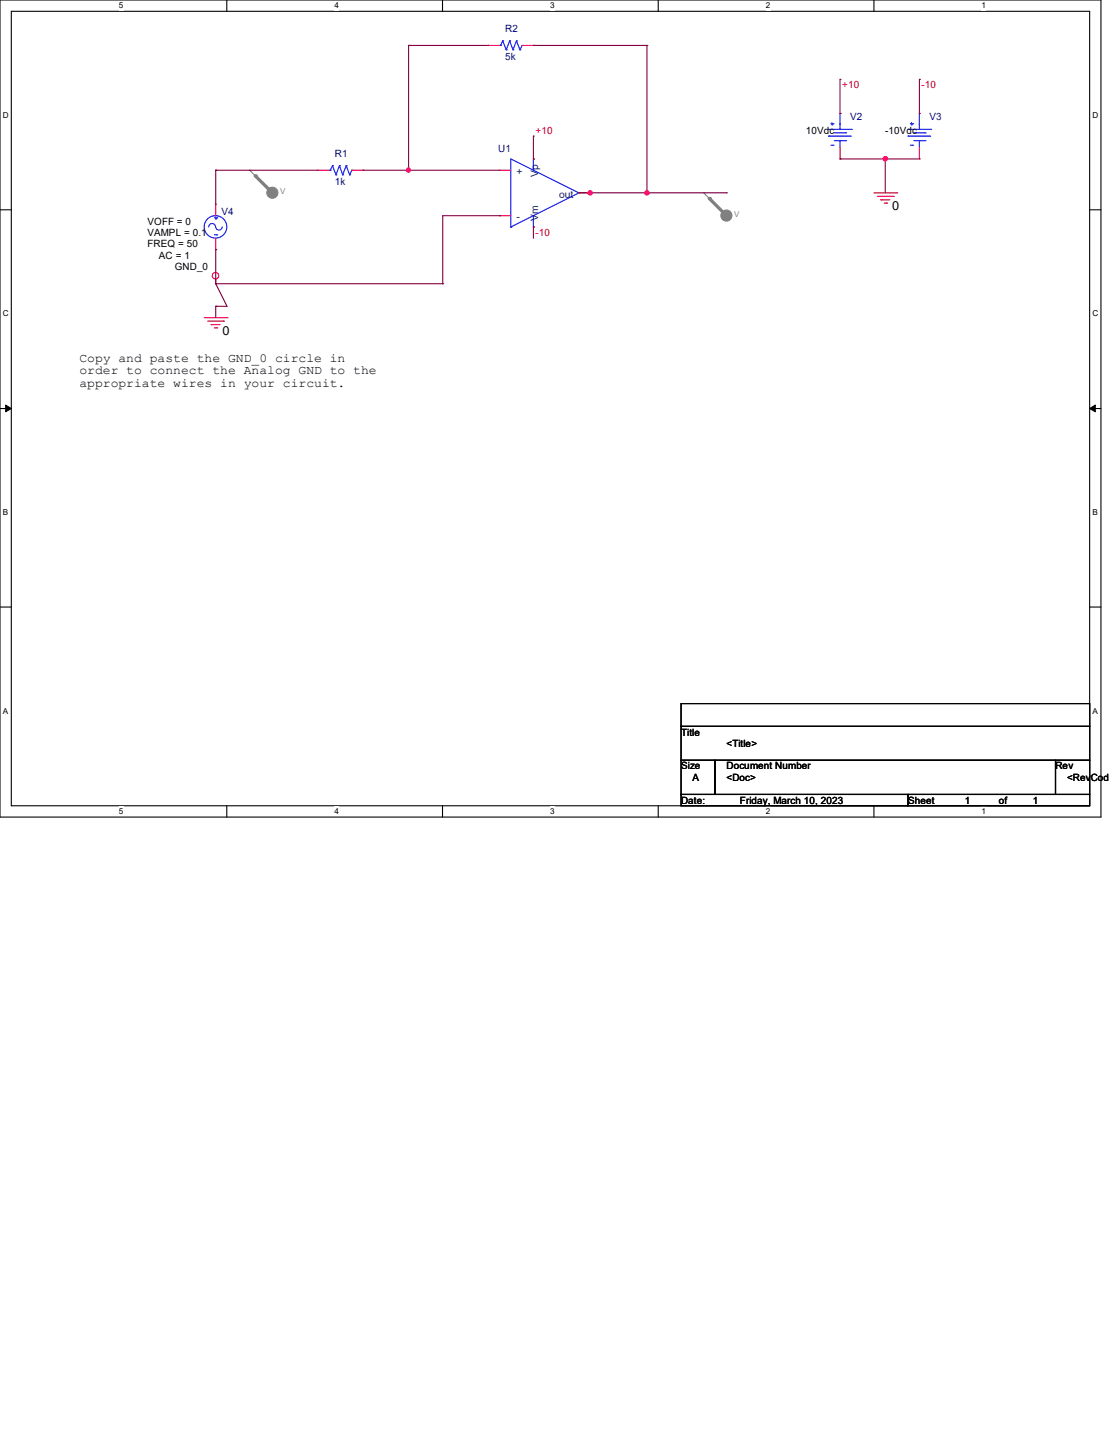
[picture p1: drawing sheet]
<svg xmlns="http://www.w3.org/2000/svg" width="216mm" height="279mm" viewBox="0 0 216 279" stroke-linecap="round" stroke-linejoin="round" font-family="sans-serif">
<path d="M0 0h214.3v159.1h-214.3zM2.2 2.2h209.9v154.7h-209.9z" fill="none" stroke="#000" stroke-width=".21"/>
<g fill="#fff">
<path d="M23.2 .2h.8v1.8h-.8z"/>
<path d="M23.2 157.1h.8v1.8h-.8z"/>
</g>
<path d="M44.2 0v2.2M44.2 156.9v2.2" fill="none" stroke="#000" stroke-width=".21"/>
<g fill="#fff">
<path d="M65.1 .2h.9v1.8h-.9z"/>
<path d="M65.1 157.1h.9v1.8h-.9z"/>
</g>
<path d="M86.1 0v2.2M86.1 156.9v2.2" fill="none" stroke="#000" stroke-width=".21"/>
<g fill="#fff">
<path d="M107.1 .2h.9v1.8h-.9z"/>
<path d="M107.1 157.1h.9v1.8h-.9z"/>
</g>
<path d="M128.1 0v2.2M128.1 156.9v2.2" fill="none" stroke="#000" stroke-width=".21"/>
<g fill="#fff">
<path d="M149.1 .2h.9v1.8h-.9z"/>
<path d="M149.1 157.1h.9v1.8h-.9z"/>
</g>
<path d="M170.1 0v2.2M170.1 156.9v2.2" fill="none" stroke="#000" stroke-width=".21"/>
<g fill="#fff">
<path d="M191.1 .2h.9v1.8h-.9z"/>
<path d="M191.1 157.1h.9v1.8h-.9z"/>
<path d="M.6 21.5h1.1v1.8h-1.1z"/>
<path d="M212.7 21.5h1.1v1.8h-1.1z"/>
<path d="M.6 60.2h1.1v1.7h-1.1z"/>
<path d="M212.7 60.2h1.1v1.7h-1.1z"/>
</g>
<path d="M0 40.9h2.2M212.1 40.9h2.2" fill="none" stroke="#000" stroke-width=".21"/>
<g fill="#fff">
<path d="M.6 98.8h1v1.8h-1z"/>
<path d="M212.7 98.8h1v1.8h-1z"/>
</g>
<path d="M0 79.5h2.2M212.1 79.5h2.2" fill="none" stroke="#000" stroke-width=".21"/>
<path d="M1.1 78.9l1.1 .6-1.1 .7zM212.1 79.5l1.1-.6v1.3z" fill="#000" stroke="#000" stroke-width=".19"/>
<g fill="#fff">
<path d="M.6 137.5h1v1.8h-1z"/>
<path d="M212.7 137.5h1v1.8h-1z"/>
</g>
<path d="M0 118.2h2.2M212.1 118.2h2.2M132.6 137h79.5v4.4h-79.5zM132.6 141.4h79.5v6.6h-79.5zM132.6 148h6.6v6.7h-6.6zM132.6 154.7h44.2v2.2h-44.2zM139.2 148h66.3v6.7h-66.3zM176.8 154.7h35.3v2.2h-35.3zM205.5 148h6.6v6.7h-6.6z" fill="none" stroke="#000" stroke-width=".21"/>
<g fill="none" stroke="#f00" stroke-width=".21">
<path d="M170.1 37.5h4.5M170.8 38.2h3.1M171.5 38.9h.1M171.5 38.9h1.7M172.1 39.5h.5M172.6 39.5h.1M173.9 38.2h.1M174.6 37.5h.1M42 55.2h.1M42 54.4v.8M39.8 61.8h4.4M40.4 62.5h3.1"/>
<path d="M41.1 63.2h.1M41.1 63.2h1.7M41.7 63.8h.5M42.2 63.8h.1M43.5 62.5h.1M44.2 61.8h.1"/>
<circle cx="42" cy="53.7" r=".64"/>
</g>
<circle cx="53" cy="37.5" r="1.08" fill="#808080" stroke="#808080" stroke-width=".21"/>
<path d="M48.6 33.1h.1M48.6 33.1l4.4 4.4" fill="none" stroke="#808080" stroke-width=".21"/>
<path d="M49.7 34.2l3.3 3.3" fill="none" stroke="#808080" stroke-width=".64"/>
<circle cx="49.7" cy="34.2" r=".32" fill="#808080"/>
<circle cx="141.4" cy="42" r="1.08" fill="#808080" stroke="#808080" stroke-width=".21"/>
<path d="M137 37.5h.1M137 37.5l4.4 4.5" fill="none" stroke="#808080" stroke-width=".21"/>
<path d="M138.1 38.7l3.3 3.3" fill="none" stroke="#808080" stroke-width=".64"/>
<circle cx="138.1" cy="38.7" r=".32" fill="#808080"/>
<g fill="none" stroke="#00f" stroke-width=".21">
<path d="M97.2 8.8h.3M97.5 8.8h.1M97.9 8h.1M97.9 8l-.4 .8M97.9 8l.7 1.7M98.6 9.7h.1M99.2 8h.1M99.2 8l-.6 1.7M99.2 8l.7 1.7M99.9 9.7h.1M100.5 8h.1M100.5 8l-.6 1.7"/>
<path d="M100.5 8l.7 1.7M101.2 9.7h.1M101.6 8.8h.1M101.6 8.8l-.4 .9M64.1 33.1h.2M64.3 33.1h.1M64.7 32.3h.1M64.7 32.3l-.4 .8M64.7 32.3l.7 1.7M65.4 34h.1M66.1 32.3h.1M66.1 32.3l-.7 1.7"/>
<path d="M66.1 32.3l.6 1.7M66.7 34h.1M67.4 32.3h.1M67.4 32.3l-.7 1.7M67.4 32.3l.7 1.7M68.1 34h.1M68.5 33.1h.1M68.5 33.1l-.4 .9M103.8 33.1h.1M103.8 30.9v2.2M112.7 37.5h.1M112.7 37.5l-13.3-6.6v13.3"/>
<path d="M112.7 37.5l-13.3 6.7M161.3 26.5h.1M161.3 26.5h4.4M161.3 25.2h4.4M161.8 24.1h.4M161.8 28.3h.4M162 24.3h.1M162 23.9v.4M162.2 24.1h.1M162.2 28.3h.1M162.4 25.9h2.2M162.4 27.4h2.2"/>
<path d="M163.5 25.2h.1M163.5 27.4h.1M163.5 22.1h.1M163.5 22.1v3.1M163.5 27.4v1.3M164.6 25.9h.1M164.6 27.4h.1M165.7 25.2h.1M176.8 26.5h.1M176.8 26.5h4.4M176.8 25.2h4.4M177.2 24.1h.5"/>
<path d="M177.2 28.3h.5M177.4 24.3h.1M177.4 23.9v.4M177.7 24.1h.1M177.7 28.3h.1M177.9 25.9h2.2M177.9 27.4h2.2M179 25.2h.1M179 27.4h.1M179 22.1h.1M179 22.1v3.1M179 27.4v1.3"/>
<path d="M180.1 25.9h.1M180.1 27.4h.1M181.2 25.2h.1M41.7 45.7h.5M41.7 42.4h.5M41.9 44.2a.65 .65 0 0 0-.6-.7 .65 .65 0 0 0-.7 .7M42 42.6h.1M42 42.2v.4M42.2 45.7h.1M42.2 42.4h.1M43.3 44.2a.63 .63 0 0 1-.7 .6 .63 .63 0 0 1-.6-.6M99.4 44.2h.1"/>
<path d="M103.8 42h.1M103.8 42v2.2"/>
<circle cx="42" cy="44.2" r="2.19"/>
</g>
<g fill="none" stroke="#f00" stroke-width=".21">
<path d="M95 8.8h.1M95 8.8h2.2M101.6 8.8h2.2M103.8 8.8h.1M42 39.8h.1M42 39.8v2.2M61.8 33.1h.1M61.8 33.1h2.3M68.5 33.1h2.2M70.7 33.1h.1M97.2 33.1h.1M97.2 33.1h2.2"/>
<path d="M103.8 30.9h.1M112.7 37.5h2.2M114.9 37.5h.1M163.5 22.1h.1M163.5 30.9h.1M163.5 28.7v2.2M179 22.1h.1M179 30.9h.1M179 28.7v2.2M42 48.6h.1M42 46.4v2.2M97.2 42h.1"/>
<path d="M97.2 42h2.2M103.8 44.2h.1"/>
</g>
<g fill="none" stroke="#800040" stroke-width=".21">
<path d="M79.5 8.8h.1M79.5 8.8h15.5M79.5 8.8v24.3M103.8 8.8h.1M103.8 8.8h22.1M125.9 8.8h.1M125.9 8.8v28.7M163.5 15.5h.1M163.5 15.5v6.6M179 15.5h.1M179 15.5v6.6M42 33.1h.1"/>
<path d="M42 33.1h19.8M42 33.1v6.7M70.7 33.1h26.5M79.5 33.1h.1M103.8 26.5h.1M103.8 26.5v4.4M112.7 37.5h28.7M114.9 37.5h.1M125.9 37.5h.1M141.4 37.5h.1M163.5 30.9h.1M163.5 30.9h15.5"/>
<path d="M172.3 30.9h.1M172.3 30.9v6.6M42 55.2h.1M42 48.6h.1M42 59.6h.1M42 55.2l2.2 4.4h-2.2M42 48.6v6.6M42 59.6v2.2M42 55.2h44.2M86.2 55.2h.1M97.2 42h.1M97.2 42h-11v13.2"/>
<path d="M103.8 44.2h.1M103.8 44.2v2.2"/>
</g>
<g fill="#f0f" stroke="#f0f" stroke-width=".21">
<circle cx="114.9" cy="37.5" r=".42"/>
<circle cx="125.9" cy="37.5" r=".42"/>
<circle cx="79.5" cy="33.1" r=".41"/>
<circle cx="172.3" cy="30.9" r=".42"/>
</g>
<g font-size="2.4">
<text x="173.7" y="40.9">0</text>
<text x="43.3" y="65.2">0</text>
<text x="15.5" y="70.4">Copy and paste the GND_0 circle in</text>
<text x="15.5" y="72.9">order to connect the Analog GND to the</text>
<text x="15.5" y="75.3">appropriate wires in your circuit.</text>
</g>
<g font-size="2" fill="#004080">
<text x="100.5" y="34.1">+</text>
<text x="104.8" y="34.5" transform="rotate(-90 104.8 34.5)">Vp</text>
<text x="108.8" y="38.5">out</text>
<text x="100.5" y="42.9">-</text>
<text x="104.8" y="43.1" transform="rotate(-90 104.8 43.1)">Vm</text>
</g>
<g font-size="1.9" fill="#000080">
<text x="98.3" y="6.2">R2</text>
<text x="98.3" y="11.7">5k</text>
<text x="165.5" y="23.4">V2</text>
<text x="181" y="23.4">V3</text>
<text x="97" y="29.6">U1</text>
<text x="65.2" y="30.5">R1</text>
<text x="43.1" y="41.8">V4</text>
<text x="65.2" y="36">1k</text>
</g>
<g font-size="1.9" fill="#f00">
<text x="164" y="17.2">+10</text>
<text x="179.4" y="17.2">-10</text>
<text x="104.3" y="26.1">+10</text>
<text x="104.3" y="46">-10</text>
</g>
<g font-size="1.9">
<text x="156.9" y="26.1">10Vdc</text>
<text x="172.3" y="26.1">-10Vdc</text>
<text x="28.7" y="46">VAMPL = 0.1</text>
<text x="28.7" y="43.8">VOFF = 0</text>
<text x="28.7" y="48.2">FREQ = 50</text>
<text x="30.9" y="50.4">AC = 1</text>
<text x="34" y="52.6">GND_0</text>
<text x="132.6" y="143.2">Title</text>
<text x="132.6" y="149.8">Size</text>
<text x="141.4" y="149.8">Document Number</text>
<text x="141.4" y="145.4">&lt;Title&gt;</text>
<text x="205.5" y="149.8">Rev</text>
<text x="134.8" y="152">A</text>
<text x="141.4" y="152">&lt;Doc&gt;</text>
<text x="207.7" y="152">&lt;RevCode</text>
<text x="132.6" y="156.5">Date:</text>
<text x="144.1" y="156.5">Friday, March 10, 2023</text>
<text x="176.8" y="156.5">Sheet</text>
<text x="187.8" y="156.5">1</text>
<text x="194.4" y="156.5">of</text>
<text x="201.1" y="156.5">1</text>
</g>
<g font-size="1.6">
<text x="23.2" y="1.7">5</text>
<text x="65.1" y="1.7">4</text>
<text x="107.1" y="1.7">3</text>
<text x="149.1" y="1.7">2</text>
<text x="191.1" y="1.7">1</text>
<text x=".6" y="22.9">D</text>
<text x="212.7" y="22.9">D</text>
<text x=".6" y="61.6">C</text>
<text x="212.7" y="61.6">C</text>
<text x=".6" y="100.3">B</text>
<text x="212.7" y="100.3">B</text>
<text x=".6" y="138.9">A</text>
<text x="212.7" y="138.9">A</text>
<text x="23.2" y="158.5">5</text>
<text x="65.1" y="158.5">4</text>
<text x="107.1" y="158.5">3</text>
<text x="149.1" y="158.5">2</text>
<text x="191.1" y="158.5">1</text>
</g>
<g font-size="1.6" fill="#808080">
<text x="54.6" y="37.8">V</text>
<text x="143" y="42.3">V</text>
</g>
</svg>
